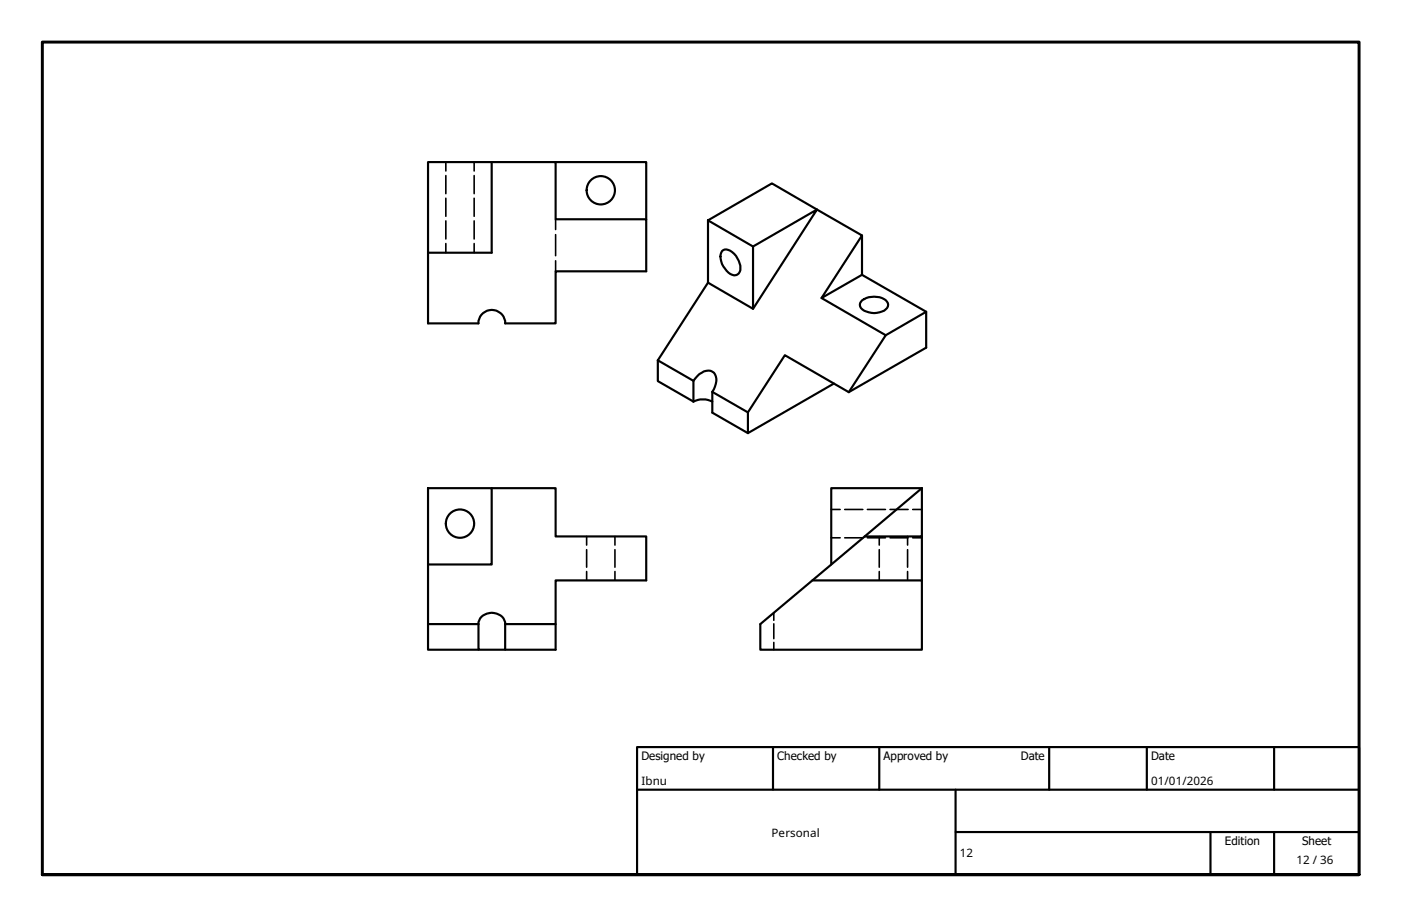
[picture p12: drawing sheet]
<svg xmlns="http://www.w3.org/2000/svg" width="330mm" height="216mm" viewBox="0 0 330 216" stroke-linecap="round" stroke-linejoin="round" font-family="sans-serif">
<!-- layer: Hidden (ISO) -->
<g fill="none" stroke="#000" stroke-width=".38">
<path d="M105 38.2v2.1M111.6 38.2v2.1M105 41.3v4.3M105 46.7v4.2M105 52v4.3M105 57.3v2.2M111.6 41.3v4.3M111.6 46.7v4.2M111.6 52v4.3M111.6 57.3v2.2M130.8 51.6v2.4M130.8 55.2v5"/>
<path d="M130.8 61.4v2.5M195.7 120h2.1M198.9 120h4.2M204.2 120h4.3M209.5 120h4.3M214.9 120h2.1M138.1 126.3v2M138.1 129.4v4.1M138.1 134.6v2.1M144.8 126.3v2M144.8 129.4v4.1M144.8 134.6v2.1"/>
<path d="M195.7 126.6h2.1M198.9 126.6h4.2M204.2 126.6h4.3M207 126.3v2M207 129.4v4.1M207 134.6v2.1M209.5 126.6h4.3M213.7 126.3v2M213.7 129.4v4.1M213.7 134.6v2.1M214.9 126.6h2.1M182.2 144.3v1.7"/>
<path d="M182.2 146.9v3.5M182.2 151.3v1.7"/>
</g>
<!-- layer: Visible (ISO) -->
<g fill="none" stroke="#000" stroke-width=".51">
<path d="M115.8 38.2h15v13.4h21.3v12.3h-21.3v12.2h-11.9a3.1 3.1 0 0 0-3.1-3.1 3.1 3.1 0 0 0-3.2 3.1h-11.8v-16.6M115.8 38.2h-15v21.3M115.8 38.2v21.3h-15M130.8 38.2h21.3v13.4M166.7 51.9l15-8.7 21.2 12.2-9.5 14.8 15.1 8.7-8.7 13.4M166.7 51.9l10.6 6.1v14.7l-10.6-6.2zM170 59.1a1.72 1.72 0 0 1 2.4 .3 4.6 4.6 0 0 1 1.7 4.7 1.54 1.54 0 0 1-2.6 .1 4.4 4.4 0 0 1-1.5-5.1zM177.3 58l15-8.7-15 23.4M202.9 55.4v9.3l-9.5 5.5M166.7 66.5l-11.8 18.3M202.9 64.7l15.2 8.7-9.6 5.5M203 70.7a4.7 4.7 0 0 1 5.9 .4 1.5 1.5 0 0 1-1.3 2.2 4.7 4.7 0 0 1-4.9-.8 1.29 1.29 0 0 1 .3-1.8z"/>
<path d="M218.1 73.4v8.5l-18.3 10.4M154.9 84.8v4.9l8.4 4.9M154.9 84.8l8.4 4.9M163.3 89.7a4.4 4.4 0 0 1 4-2.4 2.57 2.57 0 0 1 1 3.7l-.6 1.3M163.3 94.6a5.1 5.1 0 0 1 4.4 0M163.3 89.7v4.9M167.7 92.3l8.4 4.8 8.7-13.5 15 8.7M167.7 92.3v4.9l8.4 4.8M196.3 90.3l-20.2 11.7v-4.9M100.8 114.9h15v18h-15zM115.8 114.9h15v11.4h21.3v10.4h-21.3v10.2h-11.9M217 114.9h-21.3v18"/>
<path d="M217 114.9l-38 32v6.1h38v-16.3h-25.7M217 114.9v11.4h-13.4M100.8 132.9v14M217 126.3v10.4M100.8 146.9v6.1h11.8M100.8 146.9h11.8M112.6 146.9a3 3 0 0 1 4.3-2.4 2.6 2.6 0 0 1 2 2.4M112.6 146.9v6.1h6.3v-6.1M130.8 146.9v6.1h-11.9"/>
<circle cx="141.4" cy="44.8" r="3.3"/>
<circle cx="108.3" cy="123.3" r="3.3"/>
</g>
<!-- layer: Border (ISO) -->
<path d="M10 205.9v-196h310v196h-310h310" fill="none" stroke="#000" stroke-width=".7"/>
<!-- layer: Title (ISO) -->
<path d="M150 175.9h170v30h-170zM182 175.9v10M207 175.9v10M247 175.9v10M270 175.9v10M300 175.9v10M150 185.9h170M225 195.9h95M225 185.9v20M285 195.9v10M300 195.9v10" fill="none" stroke="#000" stroke-width=".51"/>
<g font-size="2.7">
<text x="151" y="179">Designed by</text>
<text x="183" y="179">Checked by</text>
<text x="208" y="179">Approved by</text>
<text x="240.3" y="178.9">Date</text>
<text x="271" y="178.9">Date</text>
<text x="151" y="184.8">Ibnu</text>
<text x="271" y="184.8">01/01/2026</text>
<text x="181.7" y="197">Personal</text>
<text x="226" y="201.9">12</text>
<text x="288.4" y="199">Edition</text>
<text x="305.2" y="203.4">12 / 36</text>
<text x="306.6" y="199">Sheet</text>
</g>
</svg>
